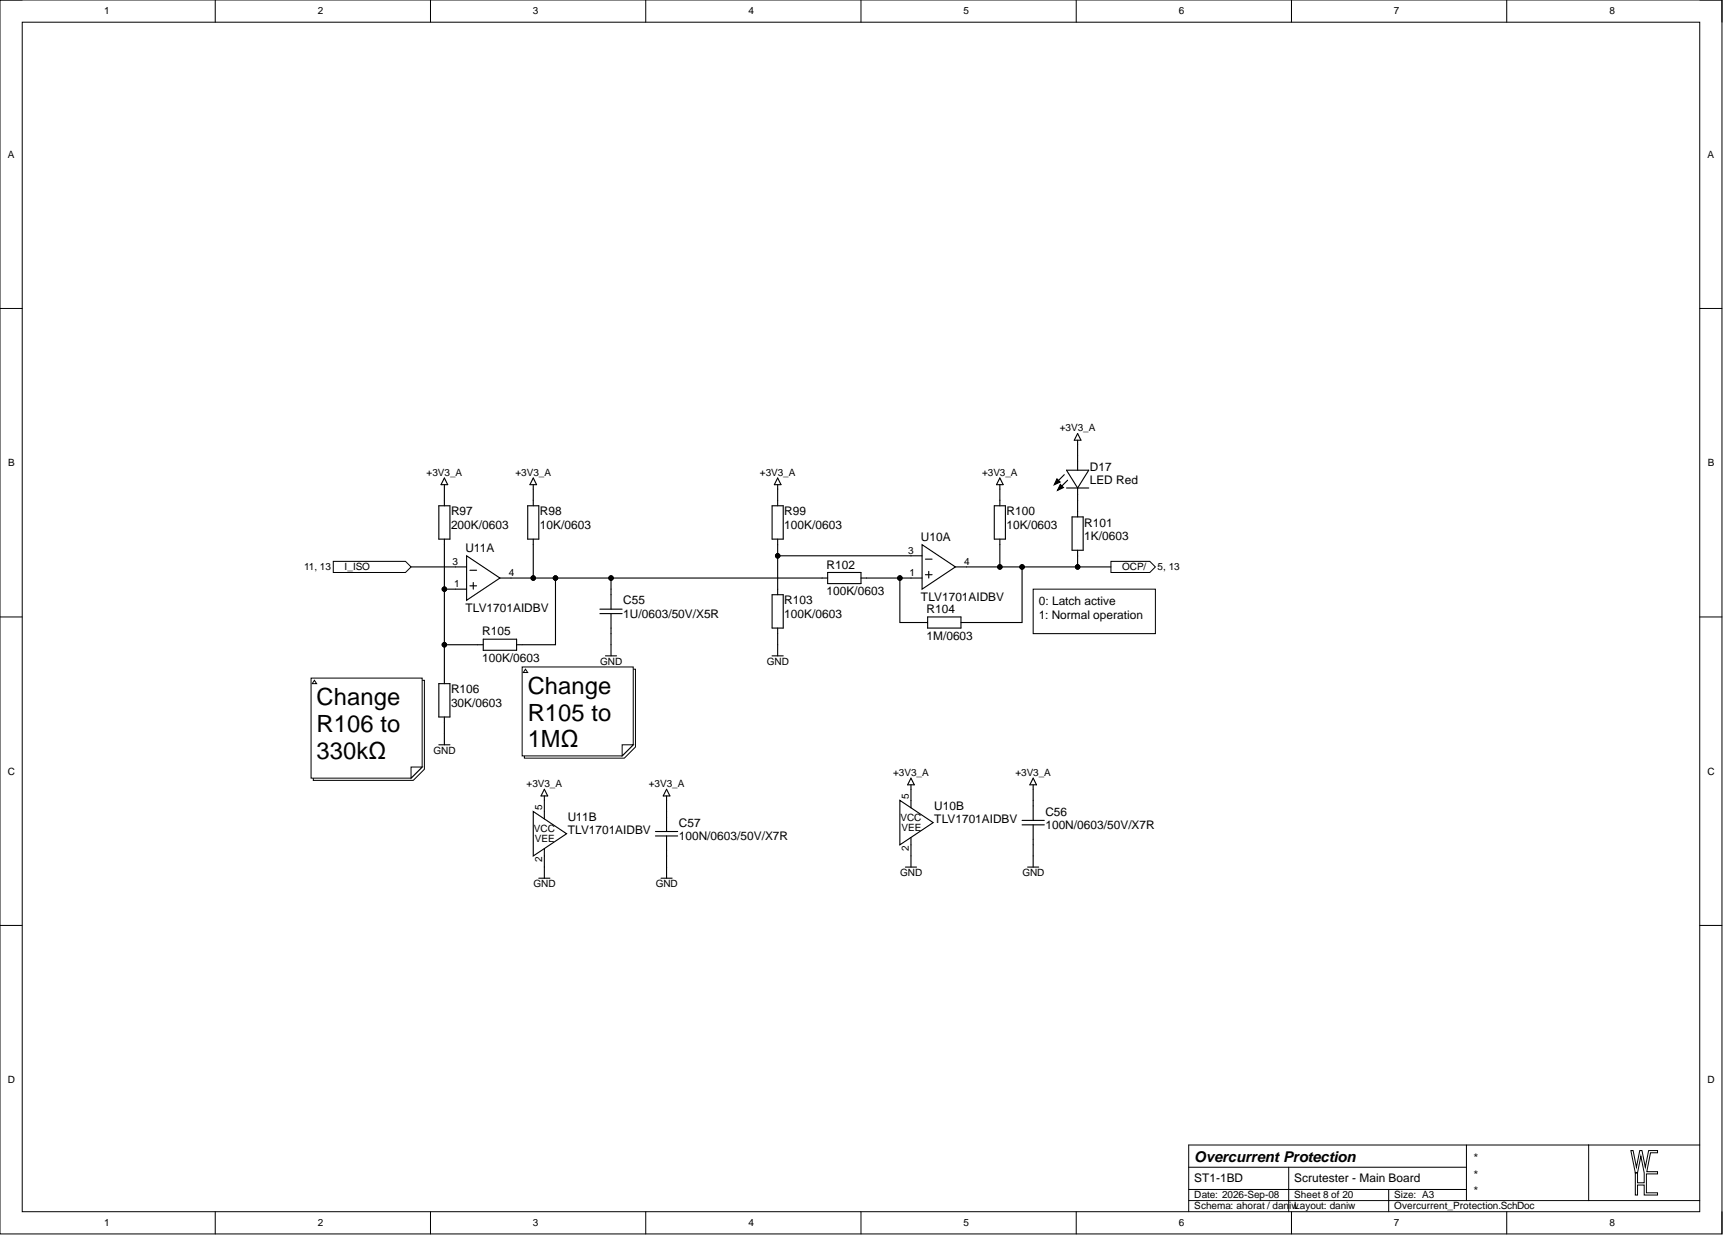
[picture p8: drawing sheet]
<svg xmlns="http://www.w3.org/2000/svg" width="393mm" height="282mm" viewBox="0 0 393 282" stroke-linecap="round" stroke-linejoin="round" font-family="sans-serif">
<g fill="none" stroke="#000" stroke-width=".23">
<path d="M0 0h392.9v281.4h-392.9zM0 0h5.1M49.1 0v5.1M98.2 0v5.1M147.3 0v5.1M196.4 0v5.1M245.6 0v5.1M294.7 0v5.1M343.8 0v5.1M387.8 0h5.1v5.1M5.1 5.1h382.7v271.2h-382.7zM0 70.3h5.1"/>
<path d="M387.8 70.3h5.1M0 140.7h5.1M387.8 140.7h5.1M0 211h5.1M387.8 211h5.1M49.1 276.3v5.1M98.2 276.3v5.1M147.3 276.3v5.1M196.4 276.3v5.1M245.6 276.3v5.1M271.2 266.2h63.4M271.2 273.8h116.6"/>
<path d="M271.2 271.3h63.4M294 266.2v10.1M294.7 276.3v5.1M316.8 271.3v5M334.6 261.1v12.7M343.8 276.3v5.1M362.5 261.1v12.7M387.8 261.1h-116.6v15.2M392.9 276.3v5.1"/>
</g>
<path d="M372.1 262.4h.5l.8 3.8 .7-3.8h.5l.8 3.8 .8-3.8h2v.5h-1.6l-.9 4.3h2.5v.5h-2.6v4.3h2.6v.5h-3.1v-2.3h-1.5v2.3h-.5v-5h.5v2.2h1.5v-2.2l-.7-3.8-.8 3.8h-.5z" fill-rule="evenodd" fill="#fff"/>
<path d="M372.1 262.4h.5l.8 3.8 .7-3.8h.5l.8 3.8 .8-3.8h2v.5h-1.6l-.9 4.3h2.5v.5h-2.6v4.3h2.6v.5h-3.1v-2.3h-1.5v2.3h-.5v-5h.5v2.2h1.5v-2.2l-.7-3.8-.8 3.8h-.5z" fill="none" stroke="#000" stroke-width=".23"/>
<path d="M76 128h16.5l1.3 1.3-1.3 1.3h-16.5z" fill-rule="evenodd" fill="#fff"/>
<path d="M76 128h16.5l1.3 1.3-1.3 1.3h-16.5z" fill="none" stroke="#000" stroke-width=".23"/>
<path d="M253.5 128h8.8l1.3 1.3-1.3 1.3h-8.8z" fill-rule="evenodd" fill="#fff"/>
<path d="M253.5 128h8.8l1.3 1.3-1.3 1.3h-8.8z" fill="none" stroke="#000" stroke-width=".23"/>
<path d="M210.4 124.2l7.6 5.1-7.6 5.1z" fill="#fff"/>
<path d="M207.8 126.8h2.6M207.8 131.8h2.6M210.4 124.2l7.6 5.1-7.6 5.1zM211.1 127.5h1.6M211.1 131.1h1.6M211.9 130.3v1.5M218 129.3h2.5" fill="none" stroke="#000" stroke-width=".25"/>
<path d="M121.7 185.1l7.6 5-7.6 5.1z" fill="#fff"/>
<g fill="none" stroke="#000" stroke-width=".25">
<path d="M100.1 115.3h2.6v7.6h-2.6zM101.4 110.5v1M101.4 114.1v1.2M101.4 109l.7 1.5h-1.5zM120.4 115.3h2.5v7.6h-2.5zM121.7 109l.7 1.5h-1.5zM121.7 110.5v1M121.7 114.1v1.2M101.4 122.9v1.3M121.7 122.9v1.3M100.1 155.9h2.6v7.6h-2.6zM101.4 154.6v1.3"/>
<path d="M109 147h1.3M110.3 145.8h7.6v2.5h-7.6zM117.9 147h1.2M100.1 169.9h2.6M101.4 163.5v1.3M101.4 167.3v2.6M124.2 180l.8 1.5h-1.6zM152.1 180l.7 1.5h-1.5zM121.7 185.1l7.6 5-7.6 5.1zM124.2 181.5v1M124.2 185.1v1.7M124.2 193.5v1.7"/>
<path d="M124.2 197.7v2.6M149.5 189.6h5.1M149.5 190.6h5.1M152.1 181.5v1M152.1 185.1v4.5M152.1 190.6v4.6M152.1 197.7v2.6M122.9 200.3h2.6M150.8 200.3h2.6"/>
</g>
<path d="M235.7 134.4h27.9v10.1h-27.9z" fill-rule="evenodd" fill="#fff"/>
<path d="M235.7 134.4h27.9v10.1h-27.9z" fill="none" stroke="#000" stroke-width=".23"/>
<path d="M136.9 138.9h5M136.9 139.9h5M139.4 134.4v4.5M139.4 139.9v4.6M138.1 149.6h2.6M139.4 147v2.6" fill="none" stroke="#000" stroke-width=".25"/>
<path d="M106.5 126.8l7.6 5-7.6 5.1z" fill="#fff"/>
<path d="M103.9 129.3h2.6M103.9 134.4h2.6M106.5 126.8l7.6 5-7.6 5.1zM107.2 130h1.5M107.2 133.6h1.5M108 132.8v1.6M114.1 131.8h2.5" fill="none" stroke="#000" stroke-width=".25"/>
<path d="M205.3 182.5l7.6 5.1-7.6 5.1z" fill="#fff"/>
<g fill="none" stroke="#000" stroke-width=".25">
<path d="M245.9 98.9l.7 1.5h-1.5zM101.4 111.5v2.6M121.7 111.5v2.6M176.2 115.3h2.5v7.6h-2.5zM177.4 110.5v4.8M177.4 109l.8 1.5h-1.5zM226.9 115.3h2.5v7.6h-2.5zM228.1 109l.8 1.5h-1.5zM228.1 110.5v4.8M241.2 109.2l.7 .7-1.4 .6zM241.9 110.5l.7 .7-1.3 .6zM242.8 108.2l-2 2.1"/>
<path d="M243.3 111.3h5.1M243.3 107.2h5.1l-2.5 4.1zM243.6 109.5l-2 2M244.6 117.9h2.5v7.6h-2.5zM245.9 100.4v6.8M245.9 111.3v6.6M93.8 129.3h10.1M101.4 124.2v30.4M101.4 134.4h2.5M116.6 131.8h72.2M121.7 124.2v7.6M126.7 131.8v15.2h-7.6"/>
<path d="M139.4 131.8v2.6M176.2 135.6h2.5v7.6h-2.5zM177.4 122.9v12.7M177.4 126.8h30.4M188.8 130.6h7.6v2.5h-7.6zM196.4 131.8h11.4M205.3 131.8v10.2h6.3M220.5 129.3h33M228.1 122.9v6.4M233.2 129.3v12.7h-13.9M245.9 125.5v3.8M101.4 147h7.6"/>
<path d="M139.4 144.5v2.5M176.2 149.6h2.5M177.4 143.2v6.4M211.6 140.7h7.7v2.5h-7.7zM101.4 164.8v2.5M207.8 179v5.2M207.8 177.5l.8 1.5h-1.5zM235.7 177.5l.8 1.5h-1.5zM235.7 179v8.1M124.2 182.5v2.6M124.2 195.2v2.5M152.1 182.5v2.6"/>
<path d="M152.1 195.2v2.5M205.3 182.5l7.6 5.1-7.6 5.1zM206.6 197.7h2.5M207.8 191v6.7M233.2 187.1h5.1M233.2 188.1h5.1M234.5 197.7h2.5M235.7 188.1v9.6"/>
</g>
<path d="M241.2 109.2l.7 .7-1.4 .6zM241.9 110.5l.7 .7-1.3 .6z" fill="#000"/>
<g fill="#000">
<circle cx="101.4" cy="134.4" r=".51"/>
<circle cx="121.7" cy="131.8" r=".51"/>
<circle cx="126.7" cy="131.8" r=".51"/>
<circle cx="139.4" cy="131.8" r=".51"/>
<circle cx="177.4" cy="126.8" r=".51"/>
<circle cx="205.3" cy="131.8" r=".51"/>
<circle cx="228.1" cy="129.3" r=".51"/>
<circle cx="233.2" cy="129.3" r=".51"/>
<circle cx="245.9" cy="129.3" r=".51"/>
<circle cx="101.4" cy="147" r=".51"/>
</g>
<g fill="none" stroke="#000" stroke-width=".23">
<circle cx="101.4" cy="134.4" r=".51"/>
<circle cx="121.7" cy="131.8" r=".51"/>
<circle cx="126.7" cy="131.8" r=".51"/>
<circle cx="139.4" cy="131.8" r=".51"/>
<circle cx="177.4" cy="126.8" r=".51"/>
<circle cx="205.3" cy="131.8" r=".51"/>
<circle cx="228.1" cy="129.3" r=".51"/>
<circle cx="233.2" cy="129.3" r=".51"/>
<circle cx="245.9" cy="129.3" r=".51"/>
<circle cx="101.4" cy="147" r=".51"/>
</g>
<path d="M119.6 152.6h25.4v17.8l-2.5 2.5h-22.9z" fill-rule="evenodd" fill="#fff"/>
<path d="M119.6 152.6h25.4v17.8l-2.5 2.5h-22.9z" fill="none" stroke="#000" stroke-width=".23"/>
<path d="M119.1 152.1h25.4v17.8l-2.6 2.5h-22.8z" fill-rule="evenodd" fill="#fff"/>
<path d="M119.1 152.1h25.4v17.8l-2.6 2.5h-22.8z" fill="none" stroke="#000" stroke-width=".23"/>
<path d="M141.9 169.9h2.6l-2.6 2.5z" fill="#fff"/>
<path d="M141.9 169.9h2.6l-2.6 2.5z" fill="none" stroke="#000" stroke-width=".23"/>
<path d="M119.9 152.6l.5 .8h-1z" fill="#fff"/>
<path d="M119.9 152.6l.5 .8h-1z" fill="none" stroke="#000" stroke-width=".23"/>
<path d="M71.5 155.1h25.3v20.3l-2.5 2.6h-22.8z" fill-rule="evenodd" fill="#fff"/>
<path d="M71.5 155.1h25.3v20.3l-2.5 2.6h-22.8z" fill="none" stroke="#000" stroke-width=".23"/>
<path d="M71 154.6h25.3v20.3l-2.5 2.6h-22.8z" fill-rule="evenodd" fill="#fff"/>
<path d="M71 154.6h25.3v20.3l-2.5 2.6h-22.8z" fill="none" stroke="#000" stroke-width=".23"/>
<path d="M93.8 174.9h2.5l-2.5 2.6z" fill="#fff"/>
<path d="M93.8 174.9h2.5l-2.5 2.6z" fill="none" stroke="#000" stroke-width=".23"/>
<path d="M71.7 155.1l.5 .8h-1z" fill="#fff"/>
<path d="M71.7 155.1l.5 .8h-1z" fill="none" stroke="#000" stroke-width=".23"/>
<g font-size="5.4">
<text x="72.2" y="160.8">Change</text>
<text x="120.4" y="158.3">Change</text>
<text x="72.2" y="166.9">R106 to</text>
<text x="120.4" y="164.4">R105 to</text>
<text x="72.2" y="173">330kΩ</text>
<text x="120.4" y="170.4">1MΩ</text>
</g>
<text font-size="3.4" x="272.5" y="264.9">Overcurrent Protection</text>
<g font-size="2.7">
<text x="248.7" y="107.4">D17</text>
<text x="248.7" y="110.4">LED Red</text>
<text x="102.9" y="117.5">R97</text>
<text x="123.2" y="117.5">R98</text>
<text x="179" y="117.5">R99</text>
<text x="229.6" y="117.5">R100</text>
<text x="102.9" y="120.6">200K/0603</text>
<text x="106.2" y="125.9">U11A</text>
<text x="123.2" y="120.6">10K/0603</text>
<text x="179" y="120.6">100K/0603</text>
<text x="210.1" y="123.4">U10A</text>
<text x="229.6" y="120.6">10K/0603</text>
<text x="247.4" y="120.1">R101</text>
<text x="247.4" y="123.1">1K/0603</text>
<text x="188.6" y="129.7">R102</text>
<text x="142.2" y="137.8">C55</text>
<text x="179" y="137.8">R103</text>
<text x="188.6" y="135.8">100K/0603</text>
<text x="210.1" y="137.1">TLV1701AIDBV</text>
<text x="106.2" y="139.6">TLV1701AIDBV</text>
<text x="142.2" y="140.9">1U/0603/50V/X5R</text>
<text x="179" y="140.9">100K/0603</text>
<text x="211.4" y="139.9">R104</text>
<text x="237" y="138.1">0: Latch active</text>
<text x="237" y="141.1">1: Normal operation</text>
<text x="110" y="144.9">R105</text>
<text x="211.4" y="145.9">1M/0603</text>
<text x="110" y="151">100K/0603</text>
<text x="102.9" y="158.1">R106</text>
<text x="102.9" y="161.1">30K/0603</text>
<text x="213.2" y="184.7">U10B</text>
<text x="238.5" y="186">C56</text>
<text x="129.5" y="187.3">U11B</text>
<text x="129.5" y="190.3">TLV1701AIDBV</text>
<text x="154.9" y="188.5">C57</text>
<text x="154.9" y="191.6">100N/0603/50V/X7R</text>
<text x="213.2" y="187.8">TLV1701AIDBV</text>
<text x="238.5" y="189">100N/0603/50V/X7R</text>
<text x="272.5" y="269.7">ST1-1BD</text>
<text x="295.3" y="269.7">Scrutester - Main Board</text>
<text x="335.9" y="265">*</text>
<text x="335.9" y="268.8">*</text>
<text x="335.9" y="272.6">*</text>
</g>
<g font-size="2.3">
<text x="23.7" y="3.3">1</text>
<text x="72.5" y="3.3">2</text>
<text x="121.6" y="3.3">3</text>
<text x="170.8" y="3.3">4</text>
<text x="219.8" y="3.3">5</text>
<text x="268.9" y="3.3">6</text>
<text x="318" y="3.3">7</text>
<text x="367.2" y="3.3">8</text>
<text x="1.8" y="36">A</text>
<text x="389.6" y="36">A</text>
<text x="241.8" y="98.4">+3V3_A</text>
<text x="1.9" y="106.3">B</text>
<text x="389.7" y="106.3">B</text>
<text x="97.3" y="108.5">+3V3_A</text>
<text x="117.6" y="108.5">+3V3_A</text>
<text x="173.4" y="108.5">+3V3_A</text>
<text x="224.1" y="108.5">+3V3_A</text>
<text x="69.4" y="130">11, 13</text>
<text x="78.6" y="130">I_ISO</text>
<text x="103.2" y="128.8">3</text>
<text x="116.1" y="131.3">4</text>
<text x="207.2" y="126.2">3</text>
<text x="207.5" y="131.3">1</text>
<text x="220" y="128.8">4</text>
<text x="256" y="130">OCP/</text>
<text x="264.1" y="130">5, 13</text>
<text x="103.6" y="133.9">1</text>
<text x="137" y="151.6">GND</text>
<text x="175" y="151.6">GND</text>
<text x="98.9" y="171.9">GND</text>
<text x="1.8" y="176.7">C</text>
<text x="120.1" y="179.5">+3V3_A</text>
<text x="148" y="179.5">+3V3_A</text>
<text x="203.8" y="176.9">+3V3_A</text>
<text x="231.7" y="176.9">+3V3_A</text>
<text x="389.6" y="176.7">C</text>
<text x="123.7" y="184.7" transform="rotate(-90 123.7 184.7)">5</text>
<text x="207.3" y="182.2" transform="rotate(-90 207.3 182.2)">5</text>
<text x="121.8" y="189.8">VCC</text>
<text x="122" y="192">VEE</text>
<text x="205.5" y="187.3">VCC</text>
<text x="205.7" y="189.5">VEE</text>
<text x="123.7" y="196.6" transform="rotate(-90 123.7 196.6)">2</text>
<text x="207.3" y="194.1" transform="rotate(-90 207.3 194.1)">2</text>
<text x="121.8" y="202.3">GND</text>
<text x="149.6" y="202.3">GND</text>
<text x="205.4" y="199.8">GND</text>
<text x="233.3" y="199.8">GND</text>
<text x="1.8" y="247">D</text>
<text x="389.6" y="247">D</text>
<text x="272.5" y="273.3">Date: 2026-Sep-08</text>
<text x="272.5" y="275.8">Schema: ahorat / daniwLayout: daniw</text>
<text x="295.3" y="273.3">Sheet 8 of 20</text>
<text x="318.1" y="275.8">Overcurrent_Protection.SchDoc</text>
<text x="318.1" y="273.3">Size: A3</text>
<text x="23.7" y="279.6">1</text>
<text x="72.5" y="279.6">2</text>
<text x="121.6" y="279.6">3</text>
<text x="170.8" y="279.6">4</text>
<text x="219.8" y="279.6">5</text>
<text x="268.9" y="279.6">6</text>
<text x="318" y="279.6">7</text>
<text x="367.2" y="279.6">8</text>
</g>
</svg>
